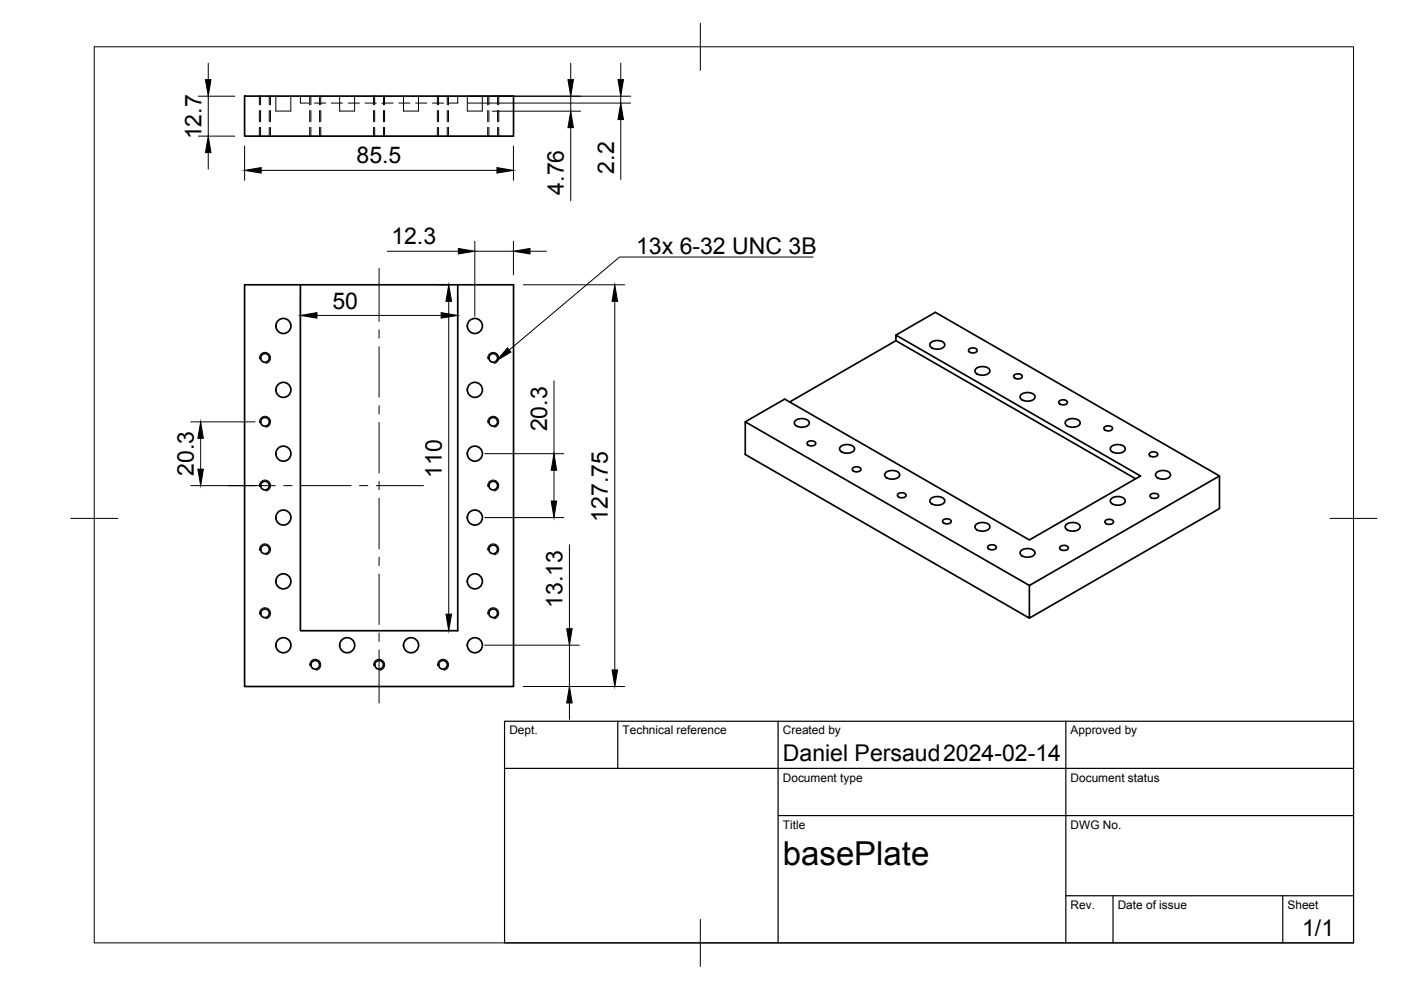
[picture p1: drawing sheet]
<svg xmlns="http://www.w3.org/2000/svg" width="297mm" height="210mm" viewBox="0 0 297 210" stroke-linecap="round" stroke-linejoin="round" font-family="sans-serif">
<!-- layer: Hidden -->
<g fill="none" stroke="#000" stroke-width=".21">
<path d="M55.2 20.4v1.8M55.2 23.4v2.4M55.2 27v1.9M57.1 20.4v1.8M57.1 23.4v2.4M57.1 27v1.9M58.5 20.4v3.2h3.2v-3.2M63.7 20.4v1.5h1.8M65.9 20.4v1.8M65.9 23.4v2.4M65.9 27v1.9M66.7 21.9h2.3"/>
<path d="M67.8 20.4v1.8M67.8 23.4v2.4M67.8 27v1.9M70.3 21.9h2.3M72 20.4v3.2h3.2v-3.2M73.8 21.9h2.4M77.4 21.9h2.4M79.4 20.4v1.8M79.4 23.4v2.4M79.4 27v1.9M81 21.9h2.4M81.3 20.4v1.8"/>
<path d="M81.3 23.4v2.4M81.3 27v1.9M84.5 21.9h2.4M85.6 20.4v3.2h3.1v-3.2M88.1 21.9h2.4M91.7 21.9h2.4M93 20.4v1.8M93 23.4v2.4M93 27v1.9M94.8 20.4v1.8M94.8 23.4v2.4M94.8 27v1.9"/>
<path d="M97 20.4v1.5h-1.8M99.1 20.4v3.2h3.2v-3.2M103.7 20.4v1.8M103.7 23.4v2.4M103.7 27v1.9M105.5 20.4v1.8M105.5 23.4v2.4M105.5 27v1.9"/>
</g>
<!-- layer: Visible -->
<g fill="none" stroke="#000" stroke-width=".36">
<path d="M51.9 20.4h57v8.5h-57zM63.7 60.4h-11.8v85.2h57v-85.2h-45.2v73.3h33.3v-73.3M189.9 71l8.4-4.8 60.3 34.7v6.9l-40.4 23.3M189.9 72.2l-22.5 13M197.3 72.7a2.08 2.08 0 0 1 3 .3 1.38 1.38 0 0 1-1.8 1 1.22 1.22 0 0 1-1.4-1zM205.4 74.1a1.13 1.13 0 0 1 1.8 .2 1.06 1.06 0 0 1-1.9 0zM206.9 78.2a2.08 2.08 0 0 1 3 .3 1.38 1.38 0 0 1-1.9 1 1.22 1.22 0 0 1-1.3-1zM215 79.6a1.13 1.13 0 0 1 1.7 .2 1.06 1.06 0 0 1-1.8 0zM158 89.4l60.2 34.7M168.6 89.3a2.08 2.08 0 0 1 3 .2 1.38 1.38 0 0 1-1.8 1.1 1.22 1.22 0 0 1-1.4-1.1zM171.2 93.8a1.13 1.13 0 0 1 1.8 .2 1.06 1.06 0 0 1-1.9 0zM178.2 94.8a2.08 2.08 0 0 1 3 .2 1.38 1.38 0 0 1-1.9 1.1 1.22 1.22 0 0 1-1.3-1.1z"/>
<path d="M180.8 99.3a1.13 1.13 0 0 1 1.7 .2 1.06 1.06 0 0 1-1.8 0zM216.4 83.7a2.08 2.08 0 0 1 3 .3 1.38 1.38 0 0 1-1.8 1.1 1.22 1.22 0 0 1-1.3-1.1zM224.5 85.1a1.13 1.13 0 0 1 1.8 .2 1.06 1.06 0 0 1-1.8 0zM226 89.3a2.08 2.08 0 0 1 3 .2 1.38 1.38 0 0 1-1.8 1.1 1.22 1.22 0 0 1-1.4-1.1zM234.1 90.6a1.13 1.13 0 0 1 1.8 .2 1.06 1.06 0 0 1-1.9 0zM235.6 94.8a2.08 2.08 0 0 1 3 .2 1.38 1.38 0 0 1-1.9 1.1 1.22 1.22 0 0 1-1.3-1.1zM243.7 96.1a1.13 1.13 0 0 1 1.8 .2 1.06 1.06 0 0 1-1.9 0zM187.7 100.3a2.08 2.08 0 0 1 3 .2 1.38 1.38 0 0 1-1.8 1.1 1.22 1.22 0 0 1-1.3-1.1zM190.3 104.8a1.13 1.13 0 0 1 1.8 .2 1.06 1.06 0 0 1-1.8 0zM197.3 105.8a2.08 2.08 0 0 1 3 .3 1.38 1.38 0 0 1-1.8 1 1.22 1.22 0 0 1-1.4-1zM199.9 110.3a1.13 1.13 0 0 1 1.8 .2 1.06 1.06 0 0 1-1.9 0zM206.9 111.3a2.08 2.08 0 0 1 3 .3 1.38 1.38 0 0 1-1.9 1 1.22 1.22 0 0 1-1.3-1z"/>
<path d="M209.5 115.8a1.13 1.13 0 0 1 1.7 .2 1.06 1.06 0 0 1-1.8 0zM216.4 116.8a2.08 2.08 0 0 1 3 .3 1.38 1.38 0 0 1-1.8 1 1.22 1.22 0 0 1-1.3-1zM224.7 116a1.13 1.13 0 0 1 1.8 .2 1.06 1.06 0 0 1-1.8 0zM226 111.3a2.08 2.08 0 0 1 3 .3 1.38 1.38 0 0 1-1.8 1 1.22 1.22 0 0 1-1.4-1zM234.3 110.4a1.13 1.13 0 0 1 1.8 .2 1.06 1.06 0 0 1-1.8 0zM235.6 105.8a2.08 2.08 0 0 1 3 .3 1.38 1.38 0 0 1-1.9 1 1.22 1.22 0 0 1-1.3-1zM243.9 104.9a1.13 1.13 0 0 1 1.8 .2 1.06 1.06 0 0 1-1.9 0zM245.2 100.3a2.08 2.08 0 0 1 3 .2 1.38 1.38 0 0 1-1.9 1.1 1.22 1.22 0 0 1-1.3-1.1zM258.6 100.9l-40.4 23.2v7l-60.2-34.7v-7l8.4-4.8 51.8 29.9 23.6-13.6-51.9-29.9v1.2l50.9 29.3"/>
<circle cx="56.2" cy="75.9" r=".92"/>
<circle cx="60.1" cy="69.1" r="1.6"/>
<circle cx="100.7" cy="69.1" r="1.6"/>
<circle cx="104.6" cy="75.9" r=".92"/>
<circle cx="56.2" cy="89.4" r=".92"/>
<circle cx="60.1" cy="96.2" r="1.6"/>
<circle cx="60.1" cy="82.7" r="1.6"/>
<circle cx="100.7" cy="82.7" r="1.6"/>
<circle cx="100.7" cy="96.2" r="1.6"/>
<circle cx="104.6" cy="89.4" r=".92"/>
<circle cx="56.2" cy="116.5" r=".92"/>
<circle cx="56.2" cy="103" r=".92"/>
<circle cx="60.1" cy="109.7" r="1.6"/>
<circle cx="100.7" cy="109.7" r="1.6"/>
<circle cx="104.6" cy="103" r=".92"/>
<circle cx="104.6" cy="116.5" r=".92"/>
<circle cx="56.2" cy="130" r=".92"/>
<circle cx="60.1" cy="123.3" r="1.6"/>
<circle cx="60.1" cy="136.8" r="1.6"/>
<circle cx="73.6" cy="136.8" r="1.6"/>
<circle cx="87.2" cy="136.8" r="1.6"/>
<circle cx="100.7" cy="123.3" r="1.6"/>
<circle cx="100.7" cy="136.8" r="1.6"/>
<circle cx="104.6" cy="130" r=".92"/>
<circle cx="66.8" cy="141" r=".92"/>
<circle cx="80.4" cy="141" r=".92"/>
<circle cx="93.9" cy="141" r=".92"/>
</g>
<!-- layer: Hidden Narrow -->
<g fill="none" stroke="#000" stroke-width=".21">
<path d="M55 20.4v1.8M55 23.4v2.4M55 27v1.9M57.3 20.4v1.8M57.3 23.4v2.4M57.3 27v1.9M65.7 20.4v1.8M65.7 23.4v2.4M65.7 27v1.9M68 20.4v1.8M68 23.4v2.4M68 27v1.9"/>
<path d="M79.2 20.4v1.8M79.2 23.4v2.4M79.2 27v1.9M81.5 20.4v1.8M81.5 23.4v2.4M81.5 27v1.9M92.7 20.4v1.8M92.7 23.4v2.4M92.7 27v1.9M95.1 20.4v1.8M95.1 23.4v2.4M95.1 27v1.9"/>
<path d="M103.4 20.4v1.8M103.4 23.4v2.4M103.4 27v1.9M105.7 20.4v1.8M105.7 23.4v2.4M105.7 27v1.9"/>
</g>
<!-- layer: Visible Narrow -->
<g fill="none" stroke="#000" stroke-width=".21">
<path d="M55 76.1a1.17 1.17 0 0 1 1-1.4 1.17 1.17 0 0 1 1.3 1 1.17 1.17 0 0 1-.9 1.3M103.4 76.1a1.17 1.17 0 0 1 1-1.4 1.17 1.17 0 0 1 1.3 1 1.17 1.17 0 0 1-.9 1.3M55 89.6a1.17 1.17 0 0 1 1-1.3 1.17 1.17 0 0 1 1.3 .9 1.17 1.17 0 0 1-.9 1.4M103.4 89.6a1.17 1.17 0 0 1 1-1.3 1.17 1.17 0 0 1 1.3 .9 1.17 1.17 0 0 1-.9 1.4M55 103.2a1.17 1.17 0 0 1 1-1.4 1.17 1.17 0 0 1 1.3 1 1.17 1.17 0 0 1-.9 1.3M55 116.7a1.17 1.17 0 0 1 1-1.4 1.17 1.17 0 0 1 1.3 1 1.17 1.17 0 0 1-.9 1.3M103.4 103.2a1.17 1.17 0 0 1 1-1.4 1.17 1.17 0 0 1 1.3 1 1.17 1.17 0 0 1-.9 1.3M103.4 116.7a1.17 1.17 0 0 1 1-1.4 1.17 1.17 0 0 1 1.3 1 1.17 1.17 0 0 1-.9 1.3M55 130.2a1.17 1.17 0 0 1 1-1.3 1.17 1.17 0 0 1 1.3 .9 1.17 1.17 0 0 1-.9 1.4M103.4 130.2a1.17 1.17 0 0 1 1-1.3 1.17 1.17 0 0 1 1.3 .9 1.17 1.17 0 0 1-.9 1.4M65.7 141.2a1.17 1.17 0 0 1 .9-1.4 1.17 1.17 0 0 1 1.4 .9 1.17 1.17 0 0 1-1 1.4M79.2 141.2a1.17 1.17 0 0 1 1-1.4 1.17 1.17 0 0 1 1.3 .9 1.17 1.17 0 0 1-.9 1.4"/>
<path d="M92.8 141.2a1.17 1.17 0 0 1 .9-1.4 1.17 1.17 0 0 1 1.4 .9 1.17 1.17 0 0 1-1 1.4"/>
</g>
<!-- layer: BORDER -->
<path d="M20 9.9h267v190h-267zM148.5 4.9v10M15 109.9h10M282 109.9h10M148.5 194.9v10" fill="none" stroke="#000" stroke-width=".21"/>
<!-- layer: TITLEBLOCK -->
<path d="M107 152.9h180v47h-180zM131 152.9v10M165 152.9v47M226 152.9v47M107 162.9h180M165 172.9h122M226 189.9h61M236 189.9v10M272 189.9v10" fill="none" stroke="#000" stroke-width=".25"/>
<!-- layer: FD_Dimensions -->
<g fill="none" stroke="#000" stroke-width=".21">
<path d="M44.2 13.4v3.5M121 13.4v3.5M131.6 13.4v3.5M42 28.9h7.8M42 20.4h7.8M44.2 20.4v8.5M44.2 32.4v3.4M51.9 31v7.2M55.4 36.1h50M99.1 20.4h34.6M99.1 21.9h34.6M104.4 23.6h18.7"/>
<path d="M108.9 31v7.2M121 20.4v3.2M121 27.1v15.5M131.6 20.4v1.5M131.6 25.4v12.7M82.1 53.3h15.1M100.7 51.2v15.8M100.7 53.3h8.2M108.9 51.2v7.1M112.4 53.3h3.5M63.7 62.5v6.5M67.2 66.9h26.3"/>
<path d="M93 60.4h1.9M95.1 63.9v66.3M97 62.5v6.5M111 60.4h21.4M130.3 63.9v78.1M40.4 89.4h13.7M42.5 92.9v6.6M102.8 96.2h16.7M117.5 80.7v15.5M117.5 99.7v6.5M40.4 103h13.7M102.8 109.7h16.7"/>
<path d="M120.7 115.5v17.8M93 133.7h1.9M102.8 136.8h20M120.7 136.8v8.8M111 145.6h21.4M120.7 149v3.5"/>
</g>
<g fill="#000" stroke="#000" stroke-width=".21">
<path d="M43.6 16.9h1.1l-.5 3.5zM120.4 16.9h1.2l-.6 3.5zM131 16.9h1.2l-.6 3.5zM44.2 28.9l.5 3.5h-1.1zM51.9 36.1l3.5-.6v1.2zM105.4 35.5l3.5 .6-3.5 .6zM121 23.6l.6 3.5h-1.2zM131.6 21.9l.6 3.5h-1.2zM97.2 52.7l3.5 .6-3.5 .5zM108.9 53.3l3.5-.6v1.1zM63.7 66.9l3.5-.6v1.2zM93.5 66.3l3.5 .6-3.5 .6z"/>
<path d="M95.1 60.4l.6 3.5h-1.1zM130.3 60.4l.6 3.5h-1.1zM42.5 89.4l.6 3.5h-1.1zM42 99.5h1.1l-.6 3.5zM117.5 96.2l.5 3.5h-1.1zM116.9 106.2h1.1l-.5 3.5zM94.6 130.2h1.1l-.6 3.5zM120.1 133.3h1.2l-.6 3.5zM120.7 145.6l.6 3.4h-1.2zM129.8 142h1.1l-.6 3.6z"/>
</g>
<!-- layer: Smart Centers -->
<g fill="none" stroke="#000" stroke-width=".21">
<path d="M80.4 56.9v11.2M80.4 69.9v1.8M80.4 73.5v10.7M80.4 86v1.8M80.4 89.6v10.7M48.4 103h10M60.2 103h1.7M63.7 103h10.7M76.2 103h1.8M79.8 103h10M80.4 102.1v1.8M80.4 105.6v10.8"/>
<path d="M80.4 118.1v1.8M80.4 121.7v10.7M80.4 134.2v1.8M80.4 137.8v11.2"/>
</g>
<!-- layer: Hole Notes -->
<path d="M107.6 73.8l.7 .8-3 1.9z" fill="#000" stroke="#000" stroke-width=".21"/>
<path d="M172.4 54.5h-41l-23.4 19.7" fill="none" stroke="#000" stroke-width=".21"/>
<text font-size="7" x="166" y="183.4">basePlate</text>
<g font-size="4.9">
<text x="42.8" y="29.5" transform="rotate(-90 42.8 29.5)">12.7</text>
<text x="75.6" y="34.7">85.5</text>
<text x="119.5" y="41.3" transform="rotate(-90 119.5 41.3)">4.76</text>
<text x="130.2" y="36.8" transform="rotate(-90 130.2 36.8)">2.2</text>
<text x="83" y="51.8">12.3</text>
<text x="134.9" y="53.8">13x 6-32 UNC 3B</text>
<text x="70.5" y="65.4">50</text>
<text x="116" y="91.5" transform="rotate(-90 116 91.5)">20.3</text>
<text x="41.1" y="100.9" transform="rotate(-90 41.1 100.9)">20.3</text>
<text x="93.7" y="101.3" transform="rotate(-90 93.7 101.3)">110</text>
<text x="128.9" y="110.6" transform="rotate(-90 128.9 110.6)">127.75</text>
<text x="119.3" y="128.9" transform="rotate(-90 119.3 128.9)">13.13</text>
<text x="166" y="161.4">Daniel Persaud2024-02-14</text>
<text x="276.1" y="198.6">1/1</text>
</g>
<g font-size="2.5">
<text x="108" y="155.7">Dept.</text>
<text x="132" y="155.7">Technical reference</text>
<text x="166" y="155.7">Created by</text>
<text x="227" y="155.7">Approved by</text>
<text x="166" y="165.7">Document type</text>
<text x="227" y="165.7">Document status</text>
<text x="166" y="175.7">Title</text>
<text x="227" y="175.7">DWG No.</text>
<text x="227" y="192.7">Rev.</text>
<text x="237" y="192.7">Date of issue</text>
<text x="273" y="192.7">Sheet</text>
</g>
</svg>
